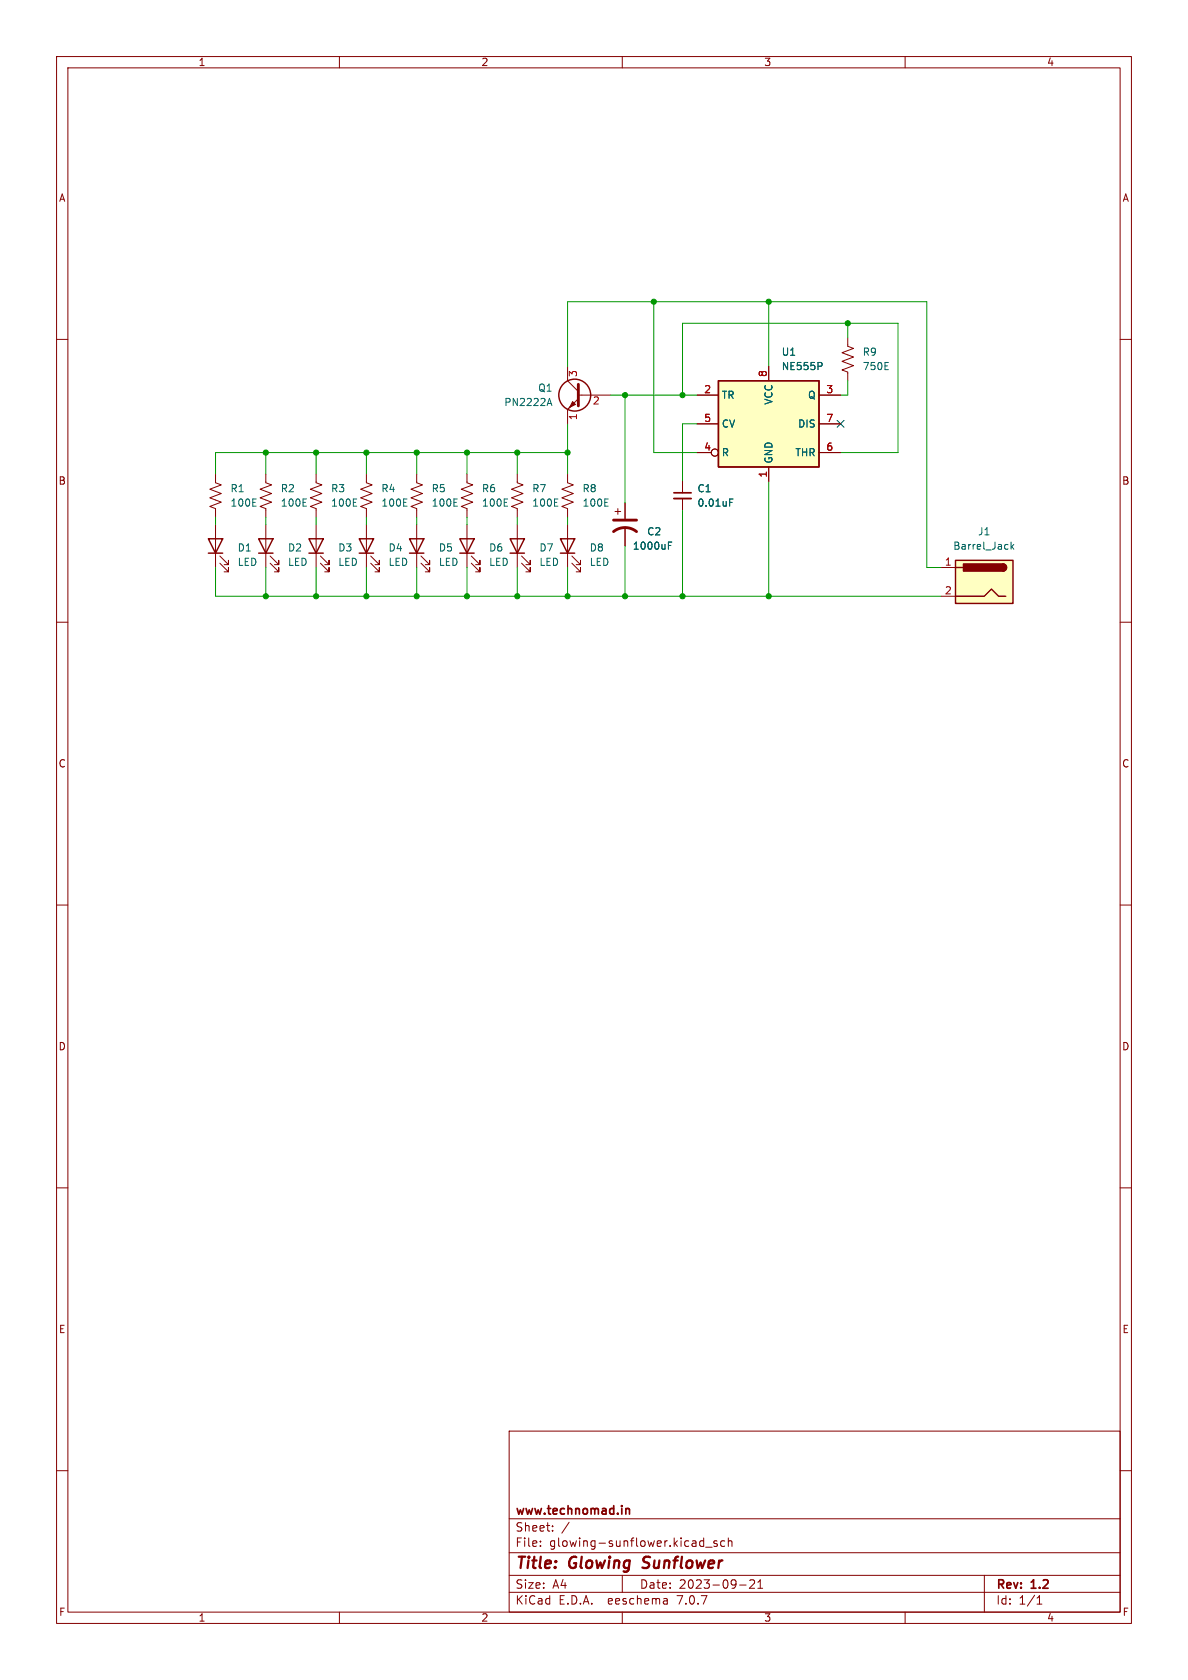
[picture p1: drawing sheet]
<svg xmlns="http://www.w3.org/2000/svg" width="210mm" height="297mm" viewBox="0 0 210 297" stroke-linecap="round" stroke-linejoin="round" font-family="sans-serif">
<g fill="none" stroke="#840000" stroke-width=".18">
<path d="M10 10h190v277h-190zM12 12h186v273h-186zM60 10v2M110 10v2M160 10v2M10 60h2M149.9 59.7v1.5l1 .4-2.1 .8 2.1 .7-2.1 .8 2.1 .7-2.1 .8 1.1 .4v1.5M198 60h2M100.3 64.8v2.5l1.9 1.9M101 71.8l-.5 .5M102.2 70.5l-1.9 1.9v2.5M102.2 69.9h5.7"/>
<path d="M123.2 69.9h3.8M123.2 74.9h3.8M135.9 64.8v2.5M144.8 69.9h3.8M144.8 74.9h3.8M38.1 83.8v1.5l1 .4-2 .8 2 .7-2 .8 2 .8-2 .7 1 .4v1.5M38.1 92.7v7.6M38.9 99.6l1.5 1.5v-.8v.8h-.8M38.9 98.3l1.5 1.5v-.7v.7h-.8M47 83.8v1.5l1 .4-2 .8 2 .7-2 .8 2 .8-2 .7 1 .4v1.5M47 92.7v7.6M47.8 99.6l1.5 1.5v-.8v.8h-.8"/>
<path d="M47.8 98.3l1.5 1.5v-.7v.7h-.8M55.9 83.8v1.5l1 .4-2 .8 2 .7-2 .8 2 .8-2 .7 1 .4v1.5M55.9 92.7v7.6M56.6 99.6l1.6 1.5v-.8v.8h-.8M56.6 98.3l1.6 1.5v-.7v.7h-.8M64.8 83.8v1.5l1 .4-2 .8 2 .7-2 .8 2 .8-2 .7 1 .4v1.5M64.8 92.7v7.6M65.5 99.6l1.6 1.5v-.8v.8h-.8M65.5 98.3l1.6 1.5v-.7v.7h-.8M73.7 83.8v1.5l1 .4-2.1 .8 2.1 .7-2.1 .8 2.1 .8-2.1 .7 1.1 .4v1.5M73.7 92.7v7.6M74.4 99.6l1.5 1.5v-.8v.8h-.7"/>
<path d="M74.4 98.3l1.5 1.5v-.7v.7h-.7M82.5 83.8v1.5l1.1 .4-2.1 .8 2.1 .7-2.1 .8 2.1 .8-2.1 .7 1 .4v1.5M82.5 92.7v7.6M83.3 99.6l1.5 1.5v-.8v.8h-.7M83.3 98.3l1.5 1.5v-.7v.7h-.7M91.4 83.8v1.5l1.1 .4-2.1 .8 2.1 .7-2.1 .8 2.1 .8-2.1 .7 1 .4v1.5M91.4 92.7v7.6M92.2 99.6l1.5 1.5v-.8v.8h-.7M92.2 98.3l1.5 1.5v-.7v.7h-.7M100.3 83.8v1.5l1 .4-2 .8 2 .7-2 .8 2 .8-2 .7 1 .4v1.5M100.3 92.7v7.6M101.1 99.6l1.5 1.5v-.8v.8h-.7"/>
<path d="M101.1 98.3l1.5 1.5v-.7v.7h-.7M108.7 90.4h1M109.2 89.9v1M110.5 88.9v2.8M110.5 93.2v3.3M120.6 85.1v2M120.6 88.1v2.1M123.2 80h2.5M135.9 82.6v2.5M144.8 80h3.8M10 110h2M166.4 100.3h2.5"/>
<path d="M166.4 105.4h2.5M198 110h2M10 160h2M198 160h2M10 210h2M198 210h2M10 260h2M90 253h108v32h-108zM198 260h2M90 278.5h108M90 274.5h108M90 268.5h108"/>
<path d="M95.5 273.2v.2M95.5 272.5v.1M97.7 270.5v.2M97.7 269.8v.1M100.6 269.1l-1.3 1.9M110 278.5v3M124.2 272.4l.2 .1M124.4 271.9v1.5M124.4 273.3l-.2 .1M124.7 273.5h1.2M126.7 272.5l-.3-.1-.2 .2v.2l.5 .2v.3h-.5M128.1 272.5l-.4-.1-.3 .3v.4l.1 .2h.6"/>
<path d="M128.7 272.5l.3-.1 .3 .1 .1 .9M128.7 271.9v1.5M132.5 279.4l.6-.1 .2 .1 .1 .3-.9 1.1h.9M134 279.7l.4-.4v1.5M174 278.5v6.5M60 285v2M90 281.5h108M110 285v2M117.9 282.7l.1 .9M118 283.5l-.2 .1M118 282.9l-.2 .1M130.8 280.2h1.1"/>
<path d="M134 280.8h.8M160 285v2M183.3 283.6h.9M183.3 282.5l.5-.4v1.5"/>
<circle cx="126.4" cy="80" r=".63"/>
</g>
<path d="M113.6 277.1l.2 .1M113.9 275.4l-.2 .2 .1 .4" fill="none" stroke="#840000" stroke-width=".4"/>
<path d="M119.1 87.1h3.1M110.6 266.8l.2-.1 .4 .1 .1 .9" fill="none" stroke="#840000" stroke-width=".3"/>
<g fill="none" stroke="#840000" stroke-width=".25">
<path d="M127 67.3h17.8v15.3h-17.8zM36.8 95.3h2.6l-1.3 2.5zM36.8 97.8h2.6M45.7 95.3h2.6l-1.3 2.5zM45.7 97.8h2.6M54.6 95.3h2.5l-1.2 2.5zM54.6 97.8h2.5M63.5 95.3h2.5l-1.2 2.5zM63.5 97.8h2.5M72.4 95.3h2.5l-1.2 2.5zM72.4 97.8h2.5M81.3 95.3h2.5l-1.3 2.5z"/>
<path d="M81.3 97.8h2.5M90.2 95.3h2.5l-1.3 2.5zM90.2 97.8h2.5M99.1 95.3h2.5l-1.3 2.5zM99.1 97.8h2.5M168.9 99.1h10.2v7.6h-10.2zM177.3 99.7a.64 .64 0 0 1 .6 .6 .64 .64 0 0 1-.6 .7M168.9 105.4h5.1l1.3-1.3 1.2 1.3h1.3M168.9 100.3h1.3"/>
<circle cx="101.6" cy="69.8" r="2.82"/>
</g>
<path d="M102.2 67.9v3.9M108.5 94a3.3 3.3 0 0 1 4 0M108.5 91.9h4" fill="none" stroke="#840000" stroke-width=".51"/>
<path d="M101.2 71l.5 .5-1 .5z" fill="#840000" stroke="#840000" stroke-width=".18"/>
<g fill="none" stroke="#006464" stroke-width=".18">
<path d="M96.8 71.3h.6M97.1 70.4l.5 1.3M145.2 64.1l.1 .2-.1 .4M156.4 65.3h.6M156.4 64.1h.6M44.7 89.5h.6M44.7 88.2h.6M53.6 89.5h.6M53.6 88.2h.6M62.5 89.5h.6M62.5 88.2h.6M71.4 89.5h.6"/>
<path d="M71.4 88.2h.6M80.2 89.5h.6M80.2 88.2h.6M89.1 89.5h.6M89.1 88.2h.6M98 89.5h.6M98 88.2h.6M106.9 89.5h.6M106.9 88.2h.6M118.2 96.4h.4M118.2 95.8h.6M129 88.2h.6"/>
<path d="M129 88.8h.4M178.7 95.8v1.3M178.9 96.6l.3 .5M179.2 96.3l-.5 .4"/>
</g>
<g fill="#ffffc2" stroke="#ffffc2" stroke-width=".18">
<path d="M168.9 99.1h10.2v7.6h-10.2z"/>
<path d="M127 67.3h17.8v15.3h-17.8z"/>
</g>
<g fill="#840000" stroke="#840000" stroke-width=".25">
<path d="M177.3 99.7a.64 .64 0 0 1 .6 .6 .64 .64 0 0 1-.6 .7z"/>
<path d="M170.3 99.7h7v1.3h-7z"/>
</g>
<path d="M119.1 88.1h3.1" fill="none" stroke="#840000" stroke-width=".33"/>
<g fill="none" stroke="#009600" stroke-width=".18">
<path d="M115.6 53.3v26.7h7.6M135.9 53.3v11.5M149.9 57.2v2.5M100.3 64.8v-11.5h63.5v47h2.6M100.3 74.9v8.9M107.9 69.9h15.3M110.5 69.9v19M120.6 69.9v-12.7h38.1v22.8h-10.1M123.2 74.9h-2.6v10.2M149.9 67.3v2.6h-1.3M38.1 91.4v1.3M47 80v3.8"/>
<path d="M47 91.4v1.3M55.9 80v3.8M55.9 91.4v1.3M64.8 80v3.8M64.8 91.4v1.3M73.7 80v3.8M73.7 91.4v1.3M82.5 80v3.8M82.5 91.4v1.3M91.4 80v3.8M91.4 91.4v1.3M100.3 80h-62.2v3.8"/>
<path d="M100.3 91.4v1.3M110.5 96.5v8.9M120.6 90.2v15.2M135.9 85.1v20.3M38.1 100.3v5.1h128.3M47 100.3v5.1M55.9 100.3v5.1M64.8 100.3v5.1M73.7 100.3v5.1M82.5 100.3v5.1M91.4 100.3v5.1M100.3 100.3v5.1"/>
</g>
<path d="M148 74.3l1.2 1.2M149.2 74.3l-1.2 1.2" fill="none" stroke="#000084" stroke-width=".18"/>
<g fill="#009600" stroke="#009600" stroke-width=".18">
<circle cx="82.5" cy="80" r=".46"/>
<circle cx="91.4" cy="80" r=".46"/>
<circle cx="73.7" cy="105.4" r=".46"/>
<circle cx="73.7" cy="80" r=".46"/>
<circle cx="91.4" cy="105.4" r=".46"/>
<circle cx="82.5" cy="105.4" r=".46"/>
<circle cx="120.6" cy="69.9" r=".46"/>
<circle cx="110.5" cy="69.9" r=".46"/>
<circle cx="110.5" cy="105.4" r=".46"/>
<circle cx="100.3" cy="105.4" r=".46"/>
<circle cx="149.9" cy="57.2" r=".46"/>
<circle cx="135.9" cy="53.3" r=".46"/>
<circle cx="135.9" cy="105.4" r=".46"/>
<circle cx="120.6" cy="105.4" r=".46"/>
<circle cx="115.6" cy="53.3" r=".46"/>
<circle cx="100.3" cy="80" r=".46"/>
<circle cx="64.8" cy="80" r=".46"/>
<circle cx="55.9" cy="105.4" r=".46"/>
<circle cx="64.8" cy="105.4" r=".46"/>
<circle cx="47" cy="80" r=".46"/>
<circle cx="47" cy="105.4" r=".46"/>
<circle cx="55.9" cy="80" r=".46"/>
</g>
<g font-size="2.8" fill="#840000">
<text x="91" y="277.9">Title:</text>
<text x="100.7" y="277.9">Glowing</text>
<text x="114.5" y="277.9">Sunflower</text>
</g>
<g font-size="2.1" fill="#840000">
<text x="91" y="268.2">www.technomad.in</text>
<text x="91" y="273.7">File:</text>
<text x="91" y="271">Sheet:</text>
<text x="97.1" y="273.7">glowing-sunflower.kicad_sch</text>
<text x="91" y="281.1">Size:</text>
<text x="97.7" y="281.1">A4</text>
<text x="113" y="281.1">Date:</text>
<text x="120" y="281.1">2023-09-21</text>
<text x="176" y="281.3">Rev:</text>
<text x="182.4" y="281.3">1.2</text>
<text x="91" y="283.9">KiCad</text>
<text x="98.7" y="283.9">E.D.A.</text>
<text x="107.6" y="283.9">eeschema</text>
<text x="120" y="283.9">7.0.7</text>
<text x="176" y="283.9">Id:</text>
<text x="180.1" y="283.9">1/1</text>
</g>
<g font-size="1.8" fill="#840000">
<text x="35" y="11.9">1</text>
<text x="85" y="11.9">2</text>
<text x="135" y="11.9">3</text>
<text x="185" y="11.9">4</text>
<text x="10.3" y="35.9">A</text>
<text x="198.4" y="35.9">A</text>
<text x="10.3" y="85.9">B</text>
<text x="198.3" y="85.9">B</text>
<text x="10.3" y="135.9">C</text>
<text x="198.3" y="135.9">C</text>
<text x="10.3" y="185.9">D</text>
<text x="198.3" y="185.9">D</text>
<text x="10.3" y="235.9">E</text>
<text x="198.3" y="235.9">E</text>
<text x="10.3" y="285.9">F</text>
<text x="35" y="286.9">1</text>
<text x="85" y="286.9">2</text>
<text x="135" y="286.9">3</text>
<text x="185" y="286.9">4</text>
<text x="198.4" y="285.9">F</text>
</g>
<g font-size="1.8" fill="#006464">
<text x="138.1" y="63.1">U1</text>
<text x="138.1" y="65.6">NE555P</text>
<text x="152.4" y="63.1">R9</text>
<text x="152.4" y="65.6">750E</text>
<text x="89.1" y="72">PN2222A</text>
<text x="95" y="69.4">Q1</text>
<text x="127.5" y="70.7">TR</text>
<text x="136.8" y="71.6" transform="rotate(-90 136.8 71.6)">VCC</text>
<text x="142.7" y="70.7">Q</text>
<text x="127.5" y="75.8">CV</text>
<text x="141" y="75.8">DIS</text>
<text x="127.5" y="80.9">R</text>
<text x="136.8" y="82" transform="rotate(-90 136.8 82)">GND</text>
<text x="140.5" y="80.9">THR</text>
<text x="40.6" y="87.2">R1</text>
<text x="40.6" y="89.8">100E</text>
<text x="49.5" y="87.2">R2</text>
<text x="49.5" y="89.8">100E</text>
<text x="58.4" y="87.2">R3</text>
<text x="58.4" y="89.8">100E</text>
<text x="67.3" y="87.2">R4</text>
<text x="67.3" y="89.8">100E</text>
<text x="76.2" y="87.2">R5</text>
<text x="76.2" y="89.8">100E</text>
<text x="85.1" y="87.2">R6</text>
<text x="85.1" y="89.8">100E</text>
<text x="94" y="87.2">R7</text>
<text x="94" y="89.8">100E</text>
<text x="102.9" y="87.2">R8</text>
<text x="102.9" y="89.8">100E</text>
<text x="123.2" y="87.2">C1</text>
<text x="123.2" y="89.8">0.01uF</text>
<text x="114.3" y="94.8">C2</text>
<text x="172.8" y="94.8">J1</text>
<text x="41.9" y="97.7">D1</text>
<text x="41.9" y="100.2">LED</text>
<text x="50.8" y="97.7">D2</text>
<text x="50.8" y="100.2">LED</text>
<text x="59.7" y="97.7">D3</text>
<text x="59.7" y="100.2">LED</text>
<text x="68.6" y="97.7">D4</text>
<text x="68.6" y="100.2">LED</text>
<text x="77.5" y="97.7">D5</text>
<text x="77.5" y="100.2">LED</text>
<text x="86.4" y="97.7">D6</text>
<text x="86.4" y="100.2">LED</text>
<text x="95.3" y="97.7">D7</text>
<text x="95.3" y="100.2">LED</text>
<text x="104.1" y="97.7">D8</text>
<text x="104.1" y="100.2">LED</text>
<text x="111.8" y="97.4">1000uF</text>
<text x="168.4" y="97.4">Barrel_Jack</text>
</g>
<g font-size="1.8" fill="#a90000">
<text x="102.3" y="66.7" transform="rotate(-90 102.3 66.7)">3</text>
<text x="104.7" y="71.8">2</text>
<text x="124.4" y="69.6">2</text>
<text x="135.6" y="66.7" transform="rotate(-90 135.6 66.7)">8</text>
<text x="146" y="69.6">3</text>
<text x="102.3" y="74.4" transform="rotate(-90 102.3 74.4)">1</text>
<text x="124.4" y="74.7">5</text>
<text x="146" y="74.7">7</text>
<text x="124.4" y="79.8">4</text>
<text x="146" y="79.8">6</text>
<text x="135.6" y="84.5" transform="rotate(-90 135.6 84.5)">1</text>
<text x="166.9" y="100.1">1</text>
<text x="166.9" y="105.2">2</text>
</g>
</svg>
